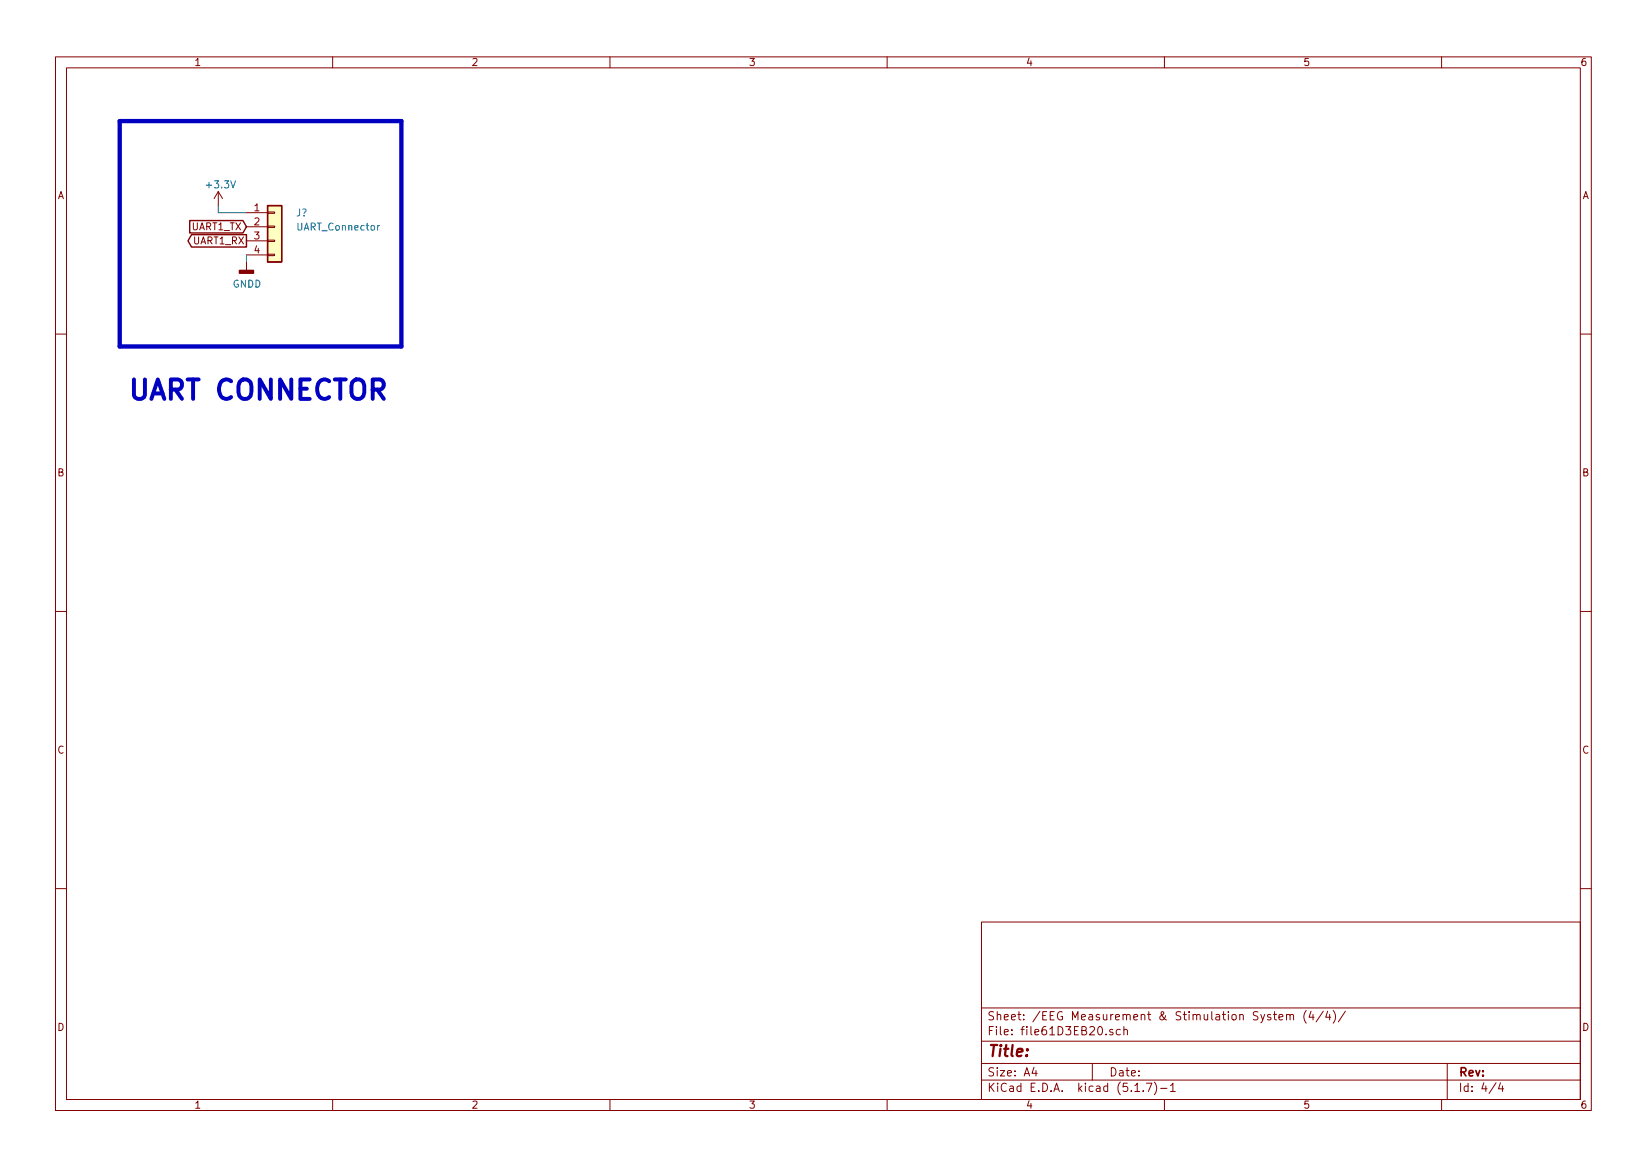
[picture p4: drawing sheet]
<svg xmlns="http://www.w3.org/2000/svg" width="297mm" height="210mm" viewBox="0 0 297 210" stroke-linecap="round" stroke-linejoin="round" font-family="sans-serif">
<g fill="none" stroke="#840000" stroke-width=".18">
<path d="M10 10.3h277v189.9h-277zM12 12.2h273v186.1h-273zM60 10.3v1.9M110 10.3v1.9M160 10.3v1.9M210 10.3v1.9M260 10.3v1.9M39.4 34.5l-.8 1.3M39.4 34.5v2.6M39.4 34.5l.7 1.3M44.4 38.3h3.9M48.3 38.2h1.2v.3h-1.2z"/>
<path d="M44.4 47.2v1.6M44.4 40.9h3.9M44.4 43.4h3.9M44.4 46h3.9M48.3 45.8h1.2v.3h-1.2zM48.3 43.3h1.2v.3h-1.2zM48.3 40.8h1.2v.2h-1.2zM10 60.2h2M285 60.2h2M10 110.3h2M285 110.3h2M10 160.2h2"/>
<path d="M177 166.3h108v32h-108zM285 160.2h2M60 198.3v1.9M110 198.3v1.9M160 198.3v1.9M177 194.8h108M177 191.8h108M177 187.8h108M177 181.8h108M186.5 192.5l-.4 1h1M186.8 193v1M197 191.8v3"/>
<path d="M200.7 185.7l-.4-.1-.2 .2 .1 .2 .5 .2v.3h-.6M202.1 185.7l-.5-.1-.3 .3 .1 .6 .2 .1 .5-.1M202.7 185.7l.2-.1 .4 .1v.9M202.7 185.1v1.5M204.7 196.8h.8M206.2 196.7v.1M206.8 195.3h.9l-.6 1.5M208.2 195.1a1.71 1.71 0 0 1 0 2.3M209.3 196.3h1.2M210 198.3v1.9M211.1 195.8l.4-.5v1.5M211.1 196.8h.9"/>
<path d="M229.7 182.9h.5M229.9 182.4v1.3l.3 .2M230.7 183.4l.7-.1-.1-.3-.4-.1-.2 .2v.7h.6M232 183.1l.1-.1a.37 .37 0 0 1 .6 .1v.8M232 182.9v1M232.7 183.1l.2-.2 .3 .1 .1 .9M235.6 182.2a1.71 1.71 0 0 0 0 2.3M236.4 182.3l-.3 1.1h.9M236.8 182.9v1M238.7 182.3l-1.3 2M239.4 182.3l-.3 1.1h.9M239.8 182.9v1"/>
<path d="M240.4 182.2a1.71 1.71 0 0 1 0 2.3M242.6 182.3l-1.2 2M260 198.3v1.9M261 191.8v6.5M269.8 195.2l-1.2 2M270.6 195.2l-.3 1.1h.9M271 195.8v1"/>
</g>
<path d="M43.2 48.8h2.5v.5h-2.5z" fill="#840000" stroke="#840000" stroke-width=".25"/>
<path d="M48.3 37.1h2.5v10.1h-2.5z" fill="#ffffc2" stroke="#ffffc2" stroke-width=".18"/>
<path d="M34.2 39.8h9.6l.6 1.1-.6 1.1h-9.6zM48.3 37.1h2.5v10.1h-2.5zM34.5 42.3h9.9v2.2h-9.9l-.6-1.1z" fill="none" stroke="#840000" stroke-width=".25"/>
<path d="M68.5 40.7l-.4 .2" fill="none" stroke="#008484" stroke-width=".18"/>
<path d="M21.6 21.8h50.8v40.7h-50.8z" fill="none" stroke="#0000c2" stroke-width=".79"/>
<path d="M39.4 37.1v1.2h5M44.4 46v1.2" fill="none" stroke="#008400" stroke-width=".18"/>
<text font-size="4.9" fill="#0000c2" x="22.9" y="72.1">UART CONNECTOR</text>
<text font-size="2.8" fill="#840000" x="178" y="190.5">Title:</text>
<g font-size="2.1" fill="#840000">
<text x="178" y="184">Sheet: /EEG Measurement &amp; Stimulation System (4/4)/</text>
<text x="178" y="186.7">File: file61D3EB20.sch</text>
<text x="178" y="196.9">KiCad E.D.A. kicad (5.1.7)-1</text>
<text x="178" y="194.1">Size: A4</text>
<text x="200" y="194.1">Date:</text>
<text x="263" y="194.1">Rev:</text>
<text x="263" y="196.9">Id: 4/4</text>
</g>
<g font-size="1.8" fill="#840000">
<text x="35" y="11.9">1</text>
<text x="85" y="11.9">2</text>
<text x="135" y="11.9">3</text>
<text x="185" y="11.9">4</text>
<text x="235" y="11.9">5</text>
<text x="285" y="11.9">6</text>
<text x="10.4" y="35.9">A</text>
<text x="285.4" y="35.9">A</text>
<text x="34.5" y="41.5">UART1_TX</text>
<text x="45.9" y="38.1">1</text>
<text x="45.9" y="40.6">2</text>
<text x="34.8" y="44.1">UART1_RX</text>
<text x="45.9" y="43.2">3</text>
<text x="45.9" y="45.7">4</text>
<text x="10.4" y="85.9">B</text>
<text x="285.4" y="85.9">B</text>
<text x="10.4" y="135.9">C</text>
<text x="285.4" y="135.9">C</text>
<text x="10.4" y="185.9">D</text>
<text x="285.4" y="185.9">D</text>
<text x="35" y="199.9">1</text>
<text x="85" y="199.9">2</text>
<text x="135" y="199.9">3</text>
<text x="185" y="199.9">4</text>
<text x="235" y="199.9">5</text>
<text x="285" y="199.9">6</text>
</g>
<g font-size="1.8" fill="#008484">
<text x="37.4" y="34">+3.3V</text>
<text x="53.4" y="39">J?</text>
<text x="53.6" y="41.6">UART_Connector</text>
<text x="42" y="51.9">GNDD</text>
</g>
</svg>
